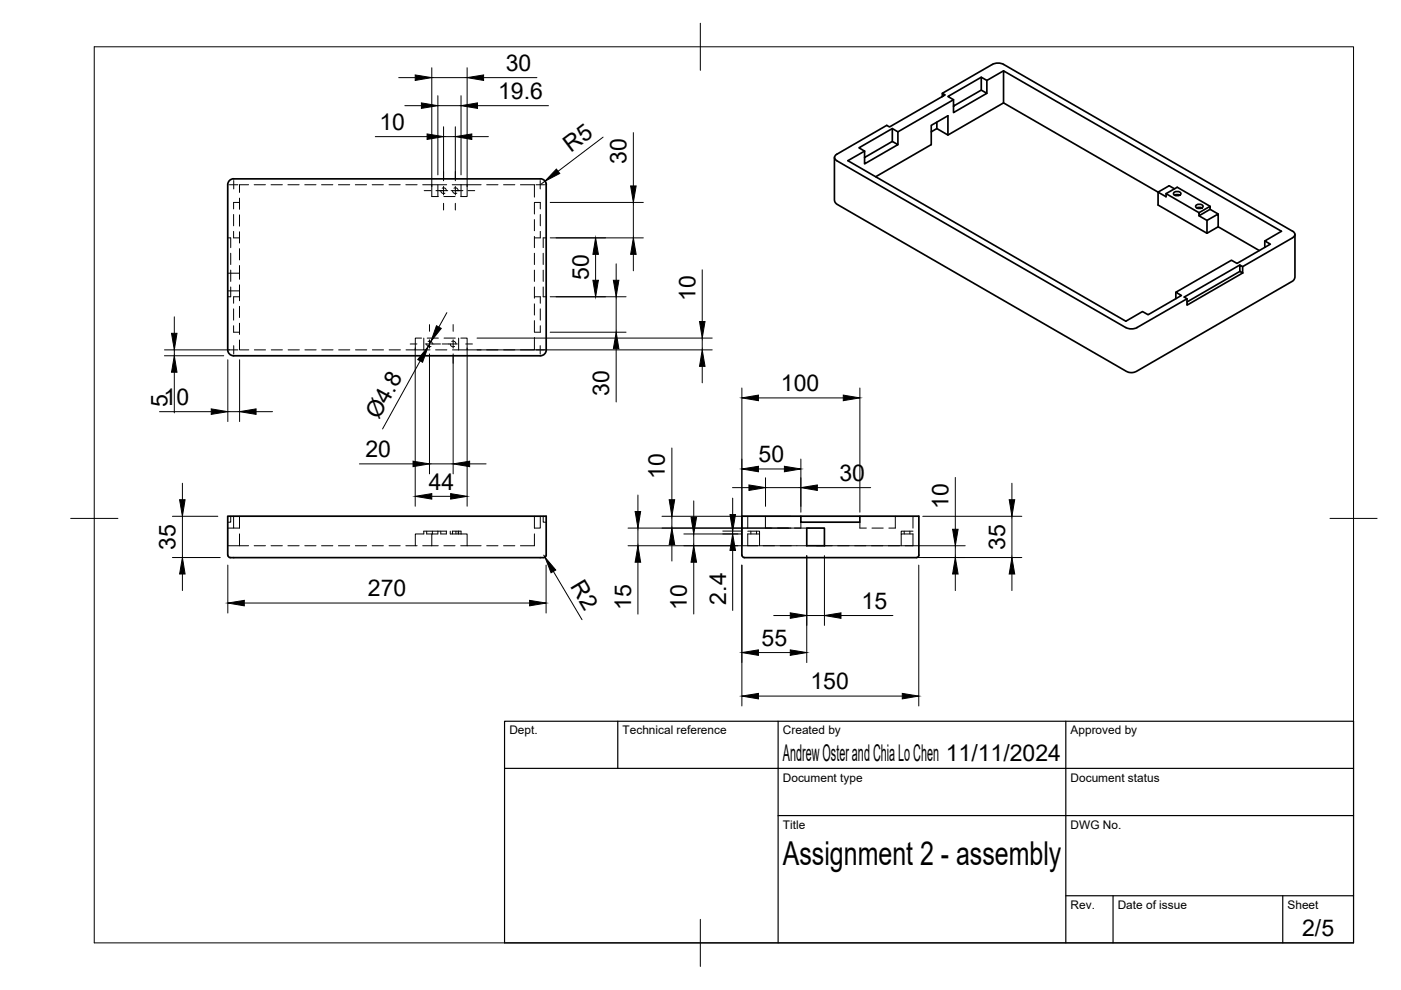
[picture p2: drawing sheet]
<svg xmlns="http://www.w3.org/2000/svg" width="297mm" height="210mm" viewBox="0 0 297 210" stroke-linecap="round" stroke-linejoin="round" font-family="sans-serif">
<!-- layer: Hidden -->
<g fill="none" stroke="#000" stroke-width=".21">
<path d="M52.7 39.2h-1.9v1.6M53.9 39.2h2.4M57.5 39.2h2.4M61 39.2h2.4M64.6 39.2h2.4M68.2 39.2h2.4M71.8 39.2h2.3M75.3 39.2h2.4M78.9 39.2h2.4M82.5 39.2h2.4M86 39.2h2.4M89.6 39.2h1.9"/>
<path d="M91.5 39.2h3.2M91.5 39.2v2.5h1.4M92.8 39.2v2.5M93.7 39.9a.58 .58 0 0 1 .9 .5M95.9 39.2h6.1M96.2 39.9a.59 .59 0 0 1 1 .5M97.7 39.2v2.5M99 39.2v2.5h-1.3M103.2 39.2h2.4M106.8 39.2h2.4M110.3 39.2h3v2.6M48.3 50.4h.6v2.1"/>
<path d="M48.9 53.7v2.4M48.9 57.3v2.4M49.5 49.1v1.3h1.3M49.5 45.5v2.4M50.8 56.3v1.6h-2.5M50.8 42v2.4M50.8 45.6v2.4M50.8 49.1v2.4M50.8 52.7v2.4M50.8 57.9v1.3M50.8 42.9h-1.3v1.4M93.5 40.4v.2a.6 .6 0 0 0 .8 .4"/>
<path d="M94.1 41.7h2.4M95.9 40.4v.1a.61 .61 0 0 0 1 .5M113.3 43v2.4M113.3 46.6v2.3M113.3 50.1v2.4M113.3 53.7v2.4M113.3 57.3v2.4M113.3 42.9h1.3v1.4M114.6 49.1v1.3h-1.3M114.6 45.5v2.4M115.2 53.7v2.4M115.2 57.3v2.4"/>
<path d="M115.8 50.4h-.6v2.1M48.3 61.7h2.5v2.1M48.9 60.8v2.1h-.6M49.5 69.1v1.3h1.3M49.5 65.5v2.4M50.8 72.1v2.1h1.9M50.8 60.4v1.3M50.8 65v2.3M50.8 68.5v2.4M50.8 62.9h-1.3v1.4M53.9 74.2h2.4M57.5 74.2h2.4"/>
<path d="M61.1 74.2h2.4M64.6 74.2h2.4M68.2 74.2h2.4M71.8 74.2h2.4M75.4 74.2h2.3M79 74.2h2.3M82.5 74.2h2.4M88.1 74.2h3.1M89.4 71.7h-1.3v2.5h-2M89.9 71.7v2.5M90.5 72.9v.2a.59 .59 0 0 0 .9 .3M90.6 71.7h2.3"/>
<path d="M90.8 72.4a.61 .61 0 0 1 .9 .5M92.4 74.2h2.3M94.1 71.7h2.4M95.5 72.9v.1a.6 .6 0 0 0 .9 .4M95.8 72.4a.59 .59 0 0 1 .9 .5M95.9 74.2h3.1M97.2 71.7v2.5M97.7 71.7h1.3v2.5h3M103.2 74.2h2.4M106.8 74.2h2.4M113.3 71.6v2.6h-3M113.3 60.8v2.4"/>
<path d="M113.3 64.4v2.4M113.3 68v2.4M113.3 62.9h1.3v1.4M114.6 65.5v2.4M114.6 69.1v1.3h-1.3M115.2 60.8v2.1h.6M48.3 115.7h4.4M48.3 112h1.2M48.9 109.4v1.3h-.6M49.5 109.4v2.6h1.3M50.8 109.4v2.6M50.8 113.2v2.5"/>
<path d="M53.9 115.7h2.4M57.5 115.7h2.4M61 115.7h2.4M64.6 115.7h2.4M68.2 115.7h2.4M71.8 115.7h2.3M75.3 115.7h2.4M78.9 115.7h2.4M82.5 115.7h2.4M86 115.7h2.4M89.6 115.7h3.3M90.5 112.6v.6h1"/>
<path d="M91.7 112.6v.6M92.8 112.6v.6h-1.3v2.5M93.5 112.6v.6h1.1v-.6M94.1 115.7h2.4M94.7 112.6h-4.8v.6h-1.8v2.5M95.5 112.6v.6h1.7v-.6M95.9 112.6h1.8v.6M95.9 112.6v.6M96.7 112.6v.6M97.2 112.6v.6h.5M97.7 115.7h4.3M97.7 113.2h1.3v2.5"/>
<path d="M103.2 115.7h2.4M106.8 115.7h2.4M113.3 113.2v2.5h-3M113.3 109.4v2.6M114.6 109.4v2.6h-1.3M115.2 109.4v1.3h.6M158.5 112.6h2.5v.6M158.5 109.4v2.6M159.2 112.6v.6M160.4 112.6v.6M160.6 115.7h-2.1v-2.5h2.5v2.5M161.8 115.7h2.4"/>
<path d="M162.3 109.4v2.6h1.4M164.8 112h2.4M165.4 115.7h2.4M169 115.7h2M169.8 110.7v1.3h-1.4M174.8 115.7h1.6M177.6 115.7h2.4M181.2 115.7h2.4M182.3 110.7v1.3h1.4M184.8 115.7h2.4M184.9 112h2.4M188.4 115.7h2.3"/>
<path d="M189.8 109.4v2.6h-1.4M191.1 115.7v-2.5h2.5v2.5h-1.7M191.7 112.6v.6M192.9 112.6v.6M193.6 112.6h-2.5v.6M193.6 109.4v2.6"/>
</g>
<!-- layer: Visible -->
<g fill="none" stroke="#000" stroke-width=".36">
<path d="M208 16.4v2.7M209.2 17.1v2.7M210.4 13.7a2.58 2.58 0 0 1 2.4 0M210.4 13.6l-10.6 6.2M212.8 15l-3.6 2.1-1.2-.7-7 4.1 1.2 .6-11.8 6.9-1.2-.7-7.1 4 1.2 .7M212.8 13.6l61.3 35.4a.72 .72 0 0 1 .4 .7 .72 .72 0 0 1-.4 .7l-10.6 6.1M49.5 37.9h65.1a1.26 1.26 0 0 1 1.2 1.3v35M49.5 37.9a1.26 1.26 0 0 0-1.2 1.3v35M176.9 33.4v9l.4 .8 61.5 35.6a2.24 2.24 0 0 0 2.1 0l33.3-19.3 .4-.8v-9M183.3 32v2.7l7.1-4-1.2-.7-5.9 3.4M189.2 27.3v2.7M190.4 28v2.7"/>
<path d="M197.4 28l1.2-.7 2.4 1.3 11.8-6.8 34.4 19.9v-.6l2.4-1.4 7 4M198.6 25.9v1.4M199.8 20.5v-.7l.6 .3-11.8 6.8-.6-.3-10.6 6.1a.72 .72 0 0 0-.5 .7 .72 .72 0 0 0 .5 .7l61.3 35.4M201 28.6v-4.1l-3.6 2.1v4.1l-11.7 6.8M202.2 21.1v2.8l7-4.1-1.2-.7-5.8 3.4M212.8 21.8v-6.8l58.9 34-3.5 2.1 1.1 .7-7 4.1-1.2-.7-11.8 6.8 1.2 .6-7.1 4.1-1.2-.6-3.5 2-58.9-34 3.5-2.1M247.2 41.1l7 4v.7l2.4-1.4v-.7l-2.4 1.4M248.9 40.9l.7-.3a.57 .57 0 0 1 .7 .6l-.7 .3a.57 .57 0 0 1-.7-.6zM249 41.4l.6-.2 .5 .2M249 40l-1.1-.6-2.4 1.3v2.8l10.4 6 2.4-1.4 8.7 5M253.6 43.6l.7-.3a.57 .57 0 0 1 .7 .6l-.7 .3a.57 .57 0 0 1-.7-.6zM253.7 44.1l.6-.1 .5 .1"/>
<path d="M254.2 45.8l1.7 .9M256.6 44.4l1.7 1M258.3 48.1v-2.7l-2.4 1.3v2.8M262.9 56.2l.6 .3v1.4l-.6-.4zM262.9 56.2l-11.8 6.8 .6 .3v1.4l11.8-6.8M262.9 57.5l-11.2 6.5M268.2 51.1v1.3M48.3 74.2a1.26 1.26 0 0 0 1.2 1.2M115.8 74.2a1.26 1.26 0 0 1-1.2 1.2h-65.1M249.3 62v1.3M251.7 63.3l-10.6 6.2a2.58 2.58 0 0 1-2.4 0M48.8 118.2h66.5"/>
<path d="M115.3 118.2l.3-.1 .2-.4v-8.3h-67.5v8.3l.2 .4 .3 .1M157.3 117.7l.1 .3 .4 .2M157.8 118.2h36.5M169.8 109.4h12.5v1.3h-12.5zM169.8 109.4h-12.5v8.3M171 112h3.8v3.7h-3.8zM182.3 109.4h12.5v8.3l-.2 .4-.3 .1"/>
</g>
<!-- layer: BORDER -->
<path d="M20 9.9h267v190h-267zM148.5 4.9v10M15 109.9h10M282 109.9h10M148.5 194.9v10" fill="none" stroke="#000" stroke-width=".21"/>
<!-- layer: TITLEBLOCK -->
<path d="M107 152.9h180v47h-180zM131 152.9v10M165 152.9v47M226 152.9v47M107 162.9h180M165 172.9h122M226 189.9h61M236 189.9v10M272 189.9v10" fill="none" stroke="#000" stroke-width=".25"/>
<!-- layer: FD_Dimensions -->
<g fill="none" stroke="#000" stroke-width=".21">
<path d="M84.5 16.5h3.5M91.5 14.4v25.2M91.5 16.5h7.5M99 14.4v25.2M102.5 16.5h11.3M79.6 29h11M85.8 22.4h3.5M92.8 20.3v16.8M92.8 22.4h4.9M94 26.9v11.4M94 29h2.5M96.5 26.9v11.4"/>
<path d="M97.7 20.3v16.8M100 29h3.5M101.2 22.4h15.1M115.5 38.4l-1 .8M115.5 38.4l.3 .8M127.9 29.1l-9.6 7.2M134.3 28.1v11.3M116.6 50.4h19.8M116.6 42.9h19.8M126.3 53.9v5.5M130.6 55.9v3.5M134.3 42.9v7.5"/>
<path d="M134.3 53.9v3.5M148.9 57.2v11M34.9 74.2h13.8M34.9 75.4h12.5M37 67.2v3.5M37 74.2v1.2M37 78.9v8.6M48.3 76.3v13.1M50.8 76.3v13.1M88 73.8v33.5M89.1 76.5l-8 14.4M91.1 75v25.5"/>
<path d="M91.4 72.4l-.6 1.1M94.7 66.3l-1.7 3M96.1 75v25.5M99 73.8v33.5M101.1 74.2h49.9M101.1 71.7h49.9M116.6 62.9h16.1M116.6 70.4h16.1M130.6 62.9v7.5M130.6 73.9v11.3M148.9 71.7v2.5M148.9 77.7v3.5"/>
<path d="M33.8 87.3h11M48.3 87.3h2.5M54.3 87.3h3.5M76.2 98.4h11.4M91.1 98.4h5M99.6 98.4h3.5M142.5 95v11M157.3 82.3v33.3M160.8 99.4h5.5M160.8 84.4h18M169.8 97.3v11.3M182.3 82.3v26.3"/>
<path d="M36.6 118.2h10.1M36.6 109.5h9.6M38.7 102.5v3.5M38.7 109.5v8.7M48.3 119.8v10.2M91.5 105.2h4M115.3 117.7l.2 .4M115.8 119.8v10.2M133.2 115.7h35.8M133.2 112h38.4M135.3 105v3.5M135.3 112v3.7"/>
<path d="M135.3 119.2v11M140.4 109.5h27.3M142.5 109.5v2.5M142.5 115.5v3.4M145 113.2h12.1M147.1 106.2v3.5M147.1 113.2v2.5M147.1 119.2v11M153.2 112.6h3.9M155.3 103.4h3.5M155.3 105.6v3.5M155.3 112.6v.6"/>
<path d="M155.3 116.7v12.7M157.3 119.8v29.9M159.9 118.2h56.7M162.3 101.3v6.1M162.3 103.4h7.5M171 117.8v22.7M173.1 115.7h31.5M173.3 103.4h11.3M174.8 117.8v14.8M194.8 119.8v29.9M195.6 109.5h21M202.5 101.2v11"/>
<path d="M202.5 115.7v2.5M214.5 102.5v3.5M214.5 109.5v8.7M38.7 121.7v3.5M51.8 127.9h60.5M117.3 121.2l6.1 10.2M160.8 138.4h6.8M164 130.5h3.6M171 130.5h3.8M178.3 130.5h11M202.5 121.7v3.5M214.5 121.7v3.5"/>
<path d="M160.8 147.6h30.5"/>
</g>
<g fill="#000" stroke="#000" stroke-width=".21">
<path d="M88 15.9l3.5 .6-3.5 .6zM99 16.5l3.5-.6v1.2zM89.3 21.8l3.5 .6-3.5 .6zM90.6 28.4l3.4 .6-3.4 .6zM96.5 29l3.5-.6v1.2zM97.7 22.4l3.5-.6v1.2zM118 35.8l.7 1-3.2 1.6zM133.7 39.4h1.2l-.6 3.5zM125.7 59.4h1.2l-.6 3.5zM126.3 50.4l.6 3.5h-1.2zM130 59.4h1.2l-.6 3.5zM134.3 50.4l.6 3.5h-1.2z"/>
<path d="M36.4 70.7h1.1l-.5 3.5zM37 75.4l.5 3.5h-1.1zM90.8 73.5l-1.2 3.3-1-.6zM92.5 69.1l1.1 .5-2.2 2.8zM130.6 70.4l.6 3.5h-1.2zM148.9 74.2l.6 3.5h-1.2zM148.3 68.2h1.2l-.6 3.5zM44.8 86.7l3.5 .6-3.5 .6zM50.8 87.3l3.5-.6v1.2zM87.6 97.8l3.5 .6-3.5 .5zM96.1 98.4l3.5-.6v1.1zM157.3 99.4l3.5-.5v1.1z"/>
<path d="M157.3 84.4l3.5-.6v1.2zM166.3 98.9l3.5 .5-3.5 .6zM178.8 83.8l3.5 .6-3.5 .6zM38.1 106h1.1l-.5 3.5zM88 105.2l3.5-.5v1.1zM95.5 104.7l3.5 .5-3.5 .6zM134.7 108.5h1.1l-.5 3.5zM135.3 115.7l.5 3.5h-1.1zM142.5 112l.5 3.5h-1.1zM141.9 106h1.1l-.5 3.5zM146.5 109.7h1.2l-.6 3.5zM147.1 115.7l.6 3.5h-1.2z"/>
<path d="M154.8 109.1h1.1l-.6 3.5zM155.3 113.2l.6 3.5h-1.1zM158.8 102.8l3.5 .6-3.5 .6zM169.8 103.4l3.5-.6v1.2zM202 112.2h1.1l-.6 3.5zM214 106h1.1l-.6 3.5zM38.7 118.2l.5 3.5h-1.1zM48.3 127.9l3.5-.6v1.2zM112.3 127.3l3.5 .6-3.5 .6zM115.5 118.1l2.3 2.8-1 .5zM157.3 138.4l3.5-.6v1.2zM167.6 137.8l3.4 .6-3.4 .6z"/>
<path d="M167.6 129.9l3.4 .6-3.4 .6zM174.8 130.5l3.5-.6v1.2zM202.5 118.2l.6 3.5h-1.1zM214.5 118.2l.6 3.5h-1.1zM157.3 147.6l3.5-.6v1.2zM191.3 147l3.5 .6-3.5 .6z"/>
</g>
<!-- layer: Smart Centers -->
<g fill="none" stroke="#000" stroke-width=".21">
<path d="M48.6 39.2h1.8M49.6 38.3v1.8M94 36.3v1.5M94 39.5v1.8M96.5 36.3v1.5M96.5 39.5v1.8M113.6 39.2h1.8M114.5 38.3v1.8M89.9 40.4h1.5M92.4 40.4h2.5M94 43.1v1.4M95.7 40.4h2.4"/>
<path d="M96.5 43.1v1.4M99.2 40.4h1.4M48.6 74.2h1.8M49.6 73.3v1.8M87 72.9h1.4M90.2 72.9h3.2M91.1 68.8v1.4M91.1 72v1.8M91.1 75.6v1.4M93.7 72.9h3.3M96.1 68.8v1.4M96.1 72v1.8"/>
<path d="M96.1 75.6v1.4M98.7 72.9h1.5M113.6 74.2h1.8M114.5 73.3v1.8"/>
</g>
<text font-size="7" x="166" y="183.4">Assignment 2 - assembly</text>
<g font-size="4.9">
<text x="107.2" y="15">30</text>
<text x="105.6" y="20.9">19.6</text>
<text x="80.4" y="27.5">10</text>
<text x="121" y="32.4" transform="rotate(-37 121 32.4)">R5</text>
<text x="132.8" y="34.7" transform="rotate(-90 132.8 34.7)">30</text>
<text x="124.8" y="59.4" transform="rotate(-90 124.8 59.4)">50</text>
<text x="147.4" y="63.8" transform="rotate(-90 147.4 63.8)">10</text>
<text x="165.6" y="82.9">100</text>
<text x="34.7" y="85.8">10</text>
<text x="35.5" y="86.4" transform="rotate(-90 35.5 86.4)">5</text>
<text x="80.3" y="89.1" transform="rotate(-61 80.3 89.1)">Ø4.8</text>
<text x="129.2" y="84" transform="rotate(-90 129.2 84)">30</text>
<text x="77.5" y="96.9">20</text>
<text x="141" y="101.6" transform="rotate(-90 141 101.6)">10</text>
<text x="160.8" y="98">50</text>
<text x="178" y="101.9">30</text>
<text x="90.9" y="103.8">44</text>
<text x="201.1" y="107.8" transform="rotate(-90 201.1 107.8)">10</text>
<text x="37.2" y="116.6" transform="rotate(-90 37.2 116.6)">35</text>
<text x="213.1" y="116.6" transform="rotate(-90 213.1 116.6)">35</text>
<text x="120.8" y="124.3" transform="rotate(59 120.8 124.3)">R2</text>
<text x="78" y="126.4">270</text>
<text x="133.8" y="129.3" transform="rotate(-90 133.8 129.3)">15</text>
<text x="145.6" y="129.3" transform="rotate(-90 145.6 129.3)">10</text>
<text x="153.9" y="128.2" transform="rotate(-90 153.9 128.2)">2.4</text>
<text x="182.7" y="129">15</text>
<text x="161.5" y="136.9">55</text>
<text x="171.8" y="146.1">150</text>
<text x="166" y="161.4">Andrew Oster and Chia Lo Chen 11/11/2024</text>
<text x="276.1" y="198.6">2/5</text>
</g>
<g font-size="2.5">
<text x="108" y="155.7">Dept.</text>
<text x="132" y="155.7">Technical reference</text>
<text x="166" y="155.7">Created by</text>
<text x="227" y="155.7">Approved by</text>
<text x="166" y="165.7">Document type</text>
<text x="227" y="165.7">Document status</text>
<text x="166" y="175.7">Title</text>
<text x="227" y="175.7">DWG No.</text>
<text x="227" y="192.7">Rev.</text>
<text x="237" y="192.7">Date of issue</text>
<text x="273" y="192.7">Sheet</text>
</g>
</svg>
